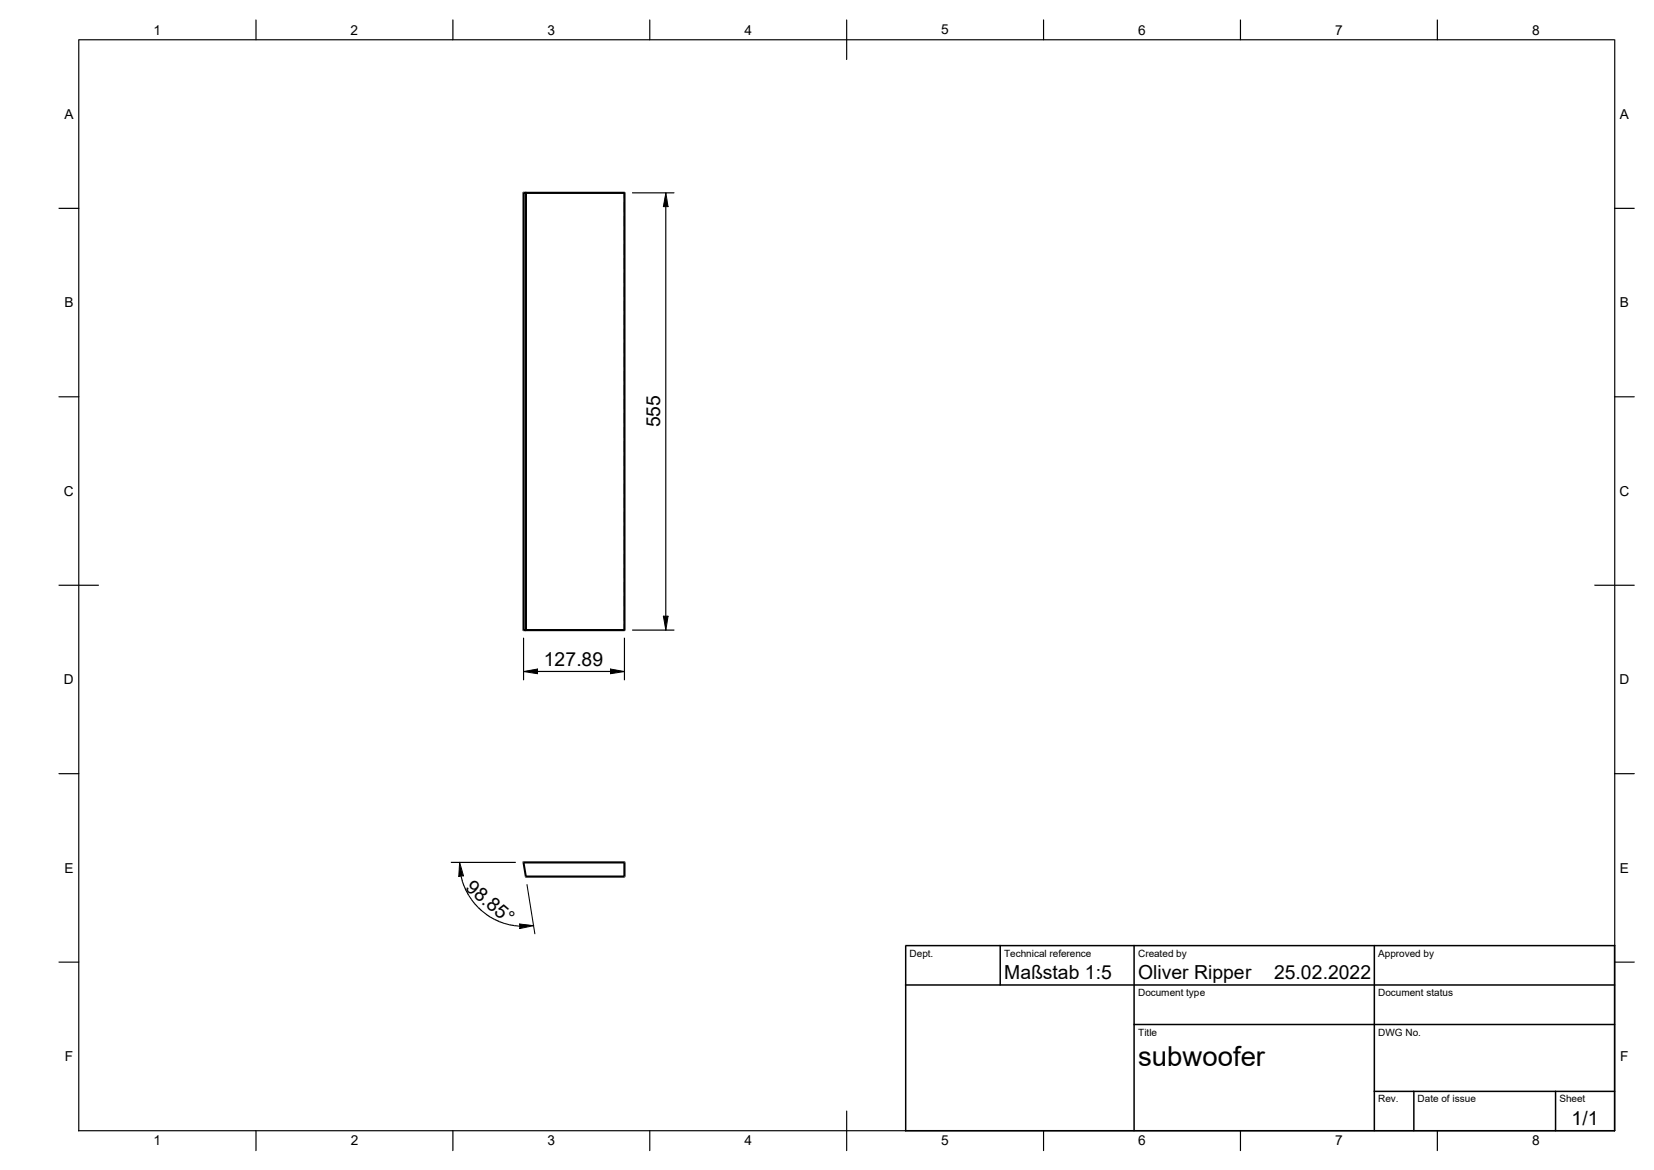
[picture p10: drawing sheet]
<svg xmlns="http://www.w3.org/2000/svg" width="420mm" height="297mm" viewBox="0 0 420 297" stroke-linecap="round" stroke-linejoin="round" font-family="sans-serif">
<g fill="#000">
<path d="M169 48.9l.6 3.6h-1.2zM168.4 156.4h1.2l-.6 3.5zM132.9 170.4l3.6-.6v1.2zM155 169.8l3.5 .6-3.5 .6zM116.7 218.9l.9 3.4-1.1 .1zM117.3 223.7h.1zM117.7 225h.2zM118.2 226.2l.2-.1zM119.6 228.5l.2-.1zM120.6 229.4l-.2 .1zM122.3 231.4l.1-.1zM125.6 233.4l-.1 .2z"/>
<path d="M126.8 233.9l-.1 .2zM128 234.4v.1zM129.3 234.7v.2zM130.6 235v.1zM131.9 234.5l3.6 .4-3.5 .8z"/>
<path d="M19.9 10.1h.3v277l-.2 .1z" fill-rule="evenodd"/>
<path d="M19.9 9.9l.1 .2z" fill-rule="evenodd"/>
<path d="M64.9 5l.3 .1v5l-.2 .1z" fill-rule="evenodd"/>
<path d="M114.9 5l.2 .1v5l-.1 .1z" fill-rule="evenodd"/>
<path d="M164.8 5l.3 .1v5l-.1 .1z" fill-rule="evenodd"/>
<path d="M214.8 5l.3 .1v10l-.1 .1z" fill-rule="evenodd"/>
<path d="M264.8 5l.3 .1v5l-.1 .1z" fill-rule="evenodd"/>
<path d="M314.8 5l.3 .1v5l-.1 .1z" fill-rule="evenodd"/>
<path d="M364.8 5l.3 .1v5l-.1 .1z" fill-rule="evenodd"/>
<path d="M410 9.9l.2 .2z" fill-rule="evenodd"/>
<path d="M20 9.9h390v.3h-390z" fill-rule="evenodd"/>
<path d="M14.9 52.7l5.3 .2-.2 .1h-5z" fill-rule="evenodd"/>
<path d="M132.7 48.8l.2-.1v.2z" fill-rule="evenodd"/>
<path d="M132.9 48.7h.6v.5h-.6z" fill-rule="evenodd"/>
<path d="M133.3 48.9h.5v111h-.5z" fill-rule="evenodd"/>
<path d="M133.5 48.7l.3 .2h-.3z" fill-rule="evenodd"/>
<path d="M158.5 48.7l.3 .2h-.3z" fill-rule="evenodd"/>
<path d="M133.4 48.7h25.1v.5h-25l-.2-.1z" fill-rule="evenodd"/>
<path d="M158.4 54.9l.3 .1v2.4l-.2 .1z" fill-rule="evenodd"/>
<path d="M158.5 51.3l.2 .1v2.4l-.2 .2z" fill-rule="evenodd"/>
<path d="M158.4 48.9h.3v1.3l-.2 .2z" fill-rule="evenodd"/>
<path d="M160.5 48.8l10.8 .1-.2 .2h-10.5z" fill-rule="evenodd"/>
<path d="M409.9 52.7l5.2 .2-.1 .1h-5z" fill-rule="evenodd"/>
<path d="M158.5 76.3l.2 .1v2.4l-.2 .2z" fill-rule="evenodd"/>
<path d="M158.4 72.8l.3 .1v2.4l-.2 .1z" fill-rule="evenodd"/>
<path d="M158.4 69.2l.3 .1v2.4l-.2 .1z" fill-rule="evenodd"/>
<path d="M158.5 65.6l.2 .1v2.4l-.2 .2z" fill-rule="evenodd"/>
<path d="M158.5 62l.2 .1v2.5l-.2 .1z" fill-rule="evenodd"/>
<path d="M158.4 58.5l.3 .1v2.4l-.2 .1z" fill-rule="evenodd"/>
<path d="M158.4 94.2l.3 .1v2.4l-.2 .2z" fill-rule="evenodd"/>
<path d="M158.4 90.6l.3 .1v2.4l-.2 .2z" fill-rule="evenodd"/>
<path d="M158.4 87.1l.3 .1v2.3l-.2 .2z" fill-rule="evenodd"/>
<path d="M158.4 83.5l.3 .1v2.4l-.2 .1z" fill-rule="evenodd"/>
<path d="M158.4 79.9l.3 .1v2.4l-.2 .2z" fill-rule="evenodd"/>
<path d="M14.9 100.6l5.3 .1-.2 .2h-5z" fill-rule="evenodd"/>
<path d="M158.4 115.7h.3v2.4l-.2 .2z" fill-rule="evenodd"/>
<path d="M158.5 112l.2 .1v2.5l-.2 .1z" fill-rule="evenodd"/>
<path d="M158.5 108.5l.2 .1v2.4l-.2 .2z" fill-rule="evenodd"/>
<path d="M158.4 104.9l.3 .1v2.4l-.2 .2z" fill-rule="evenodd"/>
<path d="M158.4 101.3l.3 .1v2.4l-.2 .2z" fill-rule="evenodd"/>
<path d="M158.5 97.7l.2 .2v2.4l-.2 .2z" fill-rule="evenodd"/>
<path d="M409.9 100.6l5.2 .1-.1 .2h-5z" fill-rule="evenodd"/>
<path d="M158.4 137.1l.3 .1v2.3l-.2 .2z" fill-rule="evenodd"/>
<path d="M158.4 133.5l.3 .1v2.4l-.2 .1z" fill-rule="evenodd"/>
<path d="M158.4 130h.3v2.4l-.2 .2z" fill-rule="evenodd"/>
<path d="M158.4 126.4h.3v2.4l-.2 .2z" fill-rule="evenodd"/>
<path d="M158.4 122.8l.3 .1v2.4l-.2 .1z" fill-rule="evenodd"/>
<path d="M158.4 119.3h.3v2.4l-.2 .2z" fill-rule="evenodd"/>
<path d="M14.9 148.4l10.2 .1-.1 .2h-10z" fill-rule="evenodd"/>
<path d="M132.7 48.9h.5v111h-.5z" fill-rule="evenodd"/>
<path d="M132.9 159.7h.6v.5h-.6z" fill-rule="evenodd"/>
<path d="M133.5 159.9h.3l-.3 .3z" fill-rule="evenodd"/>
<path d="M158.4 158.5l.3 .1v1.3l-.2 .2z" fill-rule="evenodd"/>
<path d="M158.5 154.9l.2 .1v2.4l-.2 .2z" fill-rule="evenodd"/>
<path d="M158.4 151.4l.3 .1v2.3l-.2 .2z" fill-rule="evenodd"/>
<path d="M158.4 147.8l.3 .1v2.3l-.2 .2z" fill-rule="evenodd"/>
<path d="M158.5 144.2l.2 .1v2.4l-.2 .2z" fill-rule="evenodd"/>
<path d="M158.4 140.7l.3 .1v2.3l-.2 .2z" fill-rule="evenodd"/>
<path d="M158.5 159.9h.3l-.3 .3z" fill-rule="evenodd"/>
<path d="M158.3 48.9h.5v111h-.5z" fill-rule="evenodd"/>
<path d="M169 52.3l.2 .2v103.9l-.2 .2z" fill-rule="evenodd"/>
<path d="M404.9 148.4l10.2 .1-.1 .2h-10z" fill-rule="evenodd"/>
<path d="M132.8 161.9l.3 .1v10.6l-.2 .1z" fill-rule="evenodd"/>
<path d="M132.7 159.9h.2v.3z" fill-rule="evenodd"/>
<path d="M133.3 159.8l25.2-.1v.5h-25l-.2-.1z" fill-rule="evenodd"/>
<path d="M136.4 170.3l18.8 .1-.2 .2h-18.6z" fill-rule="evenodd"/>
<path d="M158.4 161.9l.3 .1v10.6l-.2 .1z" fill-rule="evenodd"/>
<path d="M160.5 159.8l10.8 .1-.2 .2h-10.5z" fill-rule="evenodd"/>
<path d="M14.9 196.3l5.3 .1-.2 .2h-5z" fill-rule="evenodd"/>
<path d="M409.9 196.3l5.2 .1-.1 .2h-5z" fill-rule="evenodd"/>
<path d="M114.5 218.8l16.5 .1-.1 .2h-16.3z" fill-rule="evenodd"/>
<path d="M132.7 218.8l.2-.1v.2h-.2z" fill-rule="evenodd"/>
<path d="M132.7 218.9h.5l.6 3.6h-.5z" fill-rule="evenodd"/>
<path d="M158.5 218.7l.3 .2h-.3z" fill-rule="evenodd"/>
<path d="M132.9 218.7h25.6v.5h-25.6z" fill-rule="evenodd"/>
<path d="M117.1 222.2l.5 1.4-.3 .1-.4-1.3z" fill-rule="evenodd"/>
<path d="M117.3 223.7l.2-.1 .5 1.3-.3 .1z" fill-rule="evenodd"/>
<path d="M117.7 225l.3-.1 .5 1.2-.3 .1z" fill-rule="evenodd"/>
<path d="M118.3 226.2l.2-.1 .7 1.1-.3 .2z" fill-rule="evenodd"/>
<path d="M118.9 227.4l.1-.1z" fill-rule="evenodd"/>
<path d="M118.9 227.4l.2-.2 .8 1.1-.3 .2z" fill-rule="evenodd"/>
<path d="M119.6 228.5l.2-.2 .8 1-.2 .2z" fill-rule="evenodd"/>
<path d="M120.6 229.4l.9 .9-.2 .2-.9-1z" fill-rule="evenodd"/>
<path d="M121.4 230.4l.1-.1 1 .8-.1 .2-.1 .1-1-.9z" fill-rule="evenodd"/>
<path d="M122.5 231.1l1 .8-.2 .3-1-.8z" fill-rule="evenodd"/>
<path d="M123.5 231.9l1 .8-.1 .2-1.1-.7z" fill-rule="evenodd"/>
<path d="M124.5 232.8l-.1 .1z" fill-rule="evenodd"/>
<path d="M124.5 232.7l1.2 .6-.2 .3-1.1-.7z" fill-rule="evenodd"/>
<path d="M125.6 233.3l1.3 .5-.2 .3-1.1-.5z" fill-rule="evenodd"/>
<path d="M126.8 233.8l1.3 .5-.1 .2-1.3-.4z" fill-rule="evenodd"/>
<path d="M128.1 234.3l1.2 .3-.1 .3-1.2-.4z" fill-rule="evenodd"/>
<path d="M129.3 234.6l1.3 .2v.3l-1.3-.2z" fill-rule="evenodd"/>
<path d="M130.6 234.8l1.4 .2 .1 .2-1.5-.1z" fill-rule="evenodd"/>
<path d="M133.3 222.5h.2v.3z" fill-rule="evenodd"/>
<path d="M133.5 222.2h25v.6h-25z" fill-rule="evenodd"/>
<path d="M133.7 224.5h.2l2 12.7-.2-.1z" fill-rule="evenodd"/>
<path d="M158.5 222.5h.3l-.3 .3z" fill-rule="evenodd"/>
<path d="M158.3 218.9h.5v3.6h-.5z" fill-rule="evenodd"/>
<path d="M230 239.9h180.1l.1 .1-.2 .2h-180z" fill-rule="evenodd"/>
<path d="M14.9 244.1l5.3 .1-.2 .2h-5z" fill-rule="evenodd"/>
<path d="M229.8 239.9h.2v.1z" fill-rule="evenodd"/>
<path d="M229.8 240h.4v47.1l-.2 .2-.2-.2z" fill-rule="evenodd"/>
<path d="M229.9 249.9h180.1l.2 .1-.2 .2h-180l-.2-.1z" fill-rule="evenodd"/>
<path d="M253.8 239.9h.2l.2 .1v10l-.2 .2-.2-.1z" fill-rule="evenodd"/>
<path d="M409.9 244.1l5.2 .1-.1 .2h-5z" fill-rule="evenodd"/>
<path d="M287.9 259.9h122.1l.2 .2-.2 .2h-122l-.2-.2z" fill-rule="evenodd"/>
<path d="M348.9 276.9h61.1l.2 .1-.2 .2h-61l-.2-.1z" fill-rule="evenodd"/>
<path d="M19.9 286.9h390.1l.1 .1-.1 .2h-390z" fill-rule="evenodd"/>
<path d="M64.9 286.9l.3 .1v5.1l-.2 .1z" fill-rule="evenodd"/>
<path d="M114.9 286.9l.2 .1v5.1l-.1 .1z" fill-rule="evenodd"/>
<path d="M164.8 286.9l.3 .1v5.1l-.1 .1z" fill-rule="evenodd"/>
<path d="M214.8 282l.3 .1v10l-.1 .1z" fill-rule="evenodd"/>
<path d="M229.9 286.9h180.1l.2 .1-.2 .2h-180l-.2-.1z" fill-rule="evenodd"/>
<path d="M264.8 286.9l.3 .1v5.1l-.1 .1z" fill-rule="evenodd"/>
<path d="M287.9 239.9l.3 .1v47l-.2 .2-.2-.1z" fill-rule="evenodd"/>
<path d="M314.8 286.9l.3 .1v5.1l-.1 .1z" fill-rule="evenodd"/>
<path d="M348.9 239.9l.3 .1v47l-.2 .2-.2-.1z" fill-rule="evenodd"/>
<path d="M358.8 276.9h.3l.1 .1v10l-.2 .2-.2-.1z" fill-rule="evenodd"/>
<path d="M364.8 286.9l.3 .1v5.1l-.1 .1z" fill-rule="evenodd"/>
<path d="M394.8 276.9h.3l.1 .1v10l-.2 .2-.2-.1z" fill-rule="evenodd"/>
<path d="M409.9 10.1h.3v277l-.2 .1z" fill-rule="evenodd"/>
<path d="M409.9 239.9l.3 .1v47l-.2 .2-.2-.1z" fill-rule="evenodd"/>
</g>
<path d="M169.1 49l.5 3.5h-1.2zM168.4 156.4h1.2l-.5 3.6zM133 170.5l3.5-.7v1.2zM155 169.8l3.6 .7-3.6 .5zM116.7 218.9l1 3.4-1.2 .2zM132 234.6l3.5 .4-3.5 .7z" fill="none" stroke="#000" stroke-width=".25"/>
<text font-size="7" x="289" y="270.6">subwoofer</text>
<g font-size="4.9">
<text x="167.6" y="108.5" transform="rotate(-90 167.6 108.5)">555</text>
<text x="138.1" y="169">127.89</text>
<text x="118" y="225.6" transform="rotate(40 118 225.6)">98.85°</text>
<text x="255" y="248.6">Maßstab 1:5</text>
<text x="289" y="248.6">Oliver Ripper</text>
<text x="323.5" y="248.6">25.02.2022</text>
<text x="399.1" y="285.7">1/1</text>
</g>
<g font-size="3.5">
<text x="39" y="8.8">1</text>
<text x="89" y="8.8">2</text>
<text x="139" y="8.8">3</text>
<text x="189" y="8.8">4</text>
<text x="239" y="8.7">5</text>
<text x="289" y="8.8">6</text>
<text x="339" y="8.8">7</text>
<text x="389" y="8.8">8</text>
<text x="16.3" y="30.2">A</text>
<text x="411.3" y="30.2">A</text>
<text x="16.3" y="78">B</text>
<text x="411.3" y="78">B</text>
<text x="16.2" y="125.9">C</text>
<text x="411.2" y="125.9">C</text>
<text x="16.2" y="173.7">D</text>
<text x="411.2" y="173.7">D</text>
<text x="16.3" y="221.5">E</text>
<text x="411.3" y="221.5">E</text>
<text x="16.4" y="269.3">F</text>
<text x="411.4" y="269.3">F</text>
<text x="39" y="290.7">1</text>
<text x="89" y="290.7">2</text>
<text x="139" y="290.7">3</text>
<text x="189" y="290.7">4</text>
<text x="239" y="290.7">5</text>
<text x="289" y="290.7">6</text>
<text x="339" y="290.7">7</text>
<text x="389" y="290.7">8</text>
</g>
<g font-size="2.5">
<text x="231" y="242.9">Dept.</text>
<text x="255" y="242.9">Technical reference</text>
<text x="289" y="242.9">Created by</text>
<text x="350" y="242.9">Approved by</text>
<text x="289" y="252.9">Document type</text>
<text x="350" y="252.9">Document status</text>
<text x="289" y="262.9">Title</text>
<text x="350" y="262.9">DWG No.</text>
<text x="350" y="279.9">Rev.</text>
<text x="360" y="279.9">Date of issue</text>
<text x="396" y="279.9">Sheet</text>
</g>
</svg>
